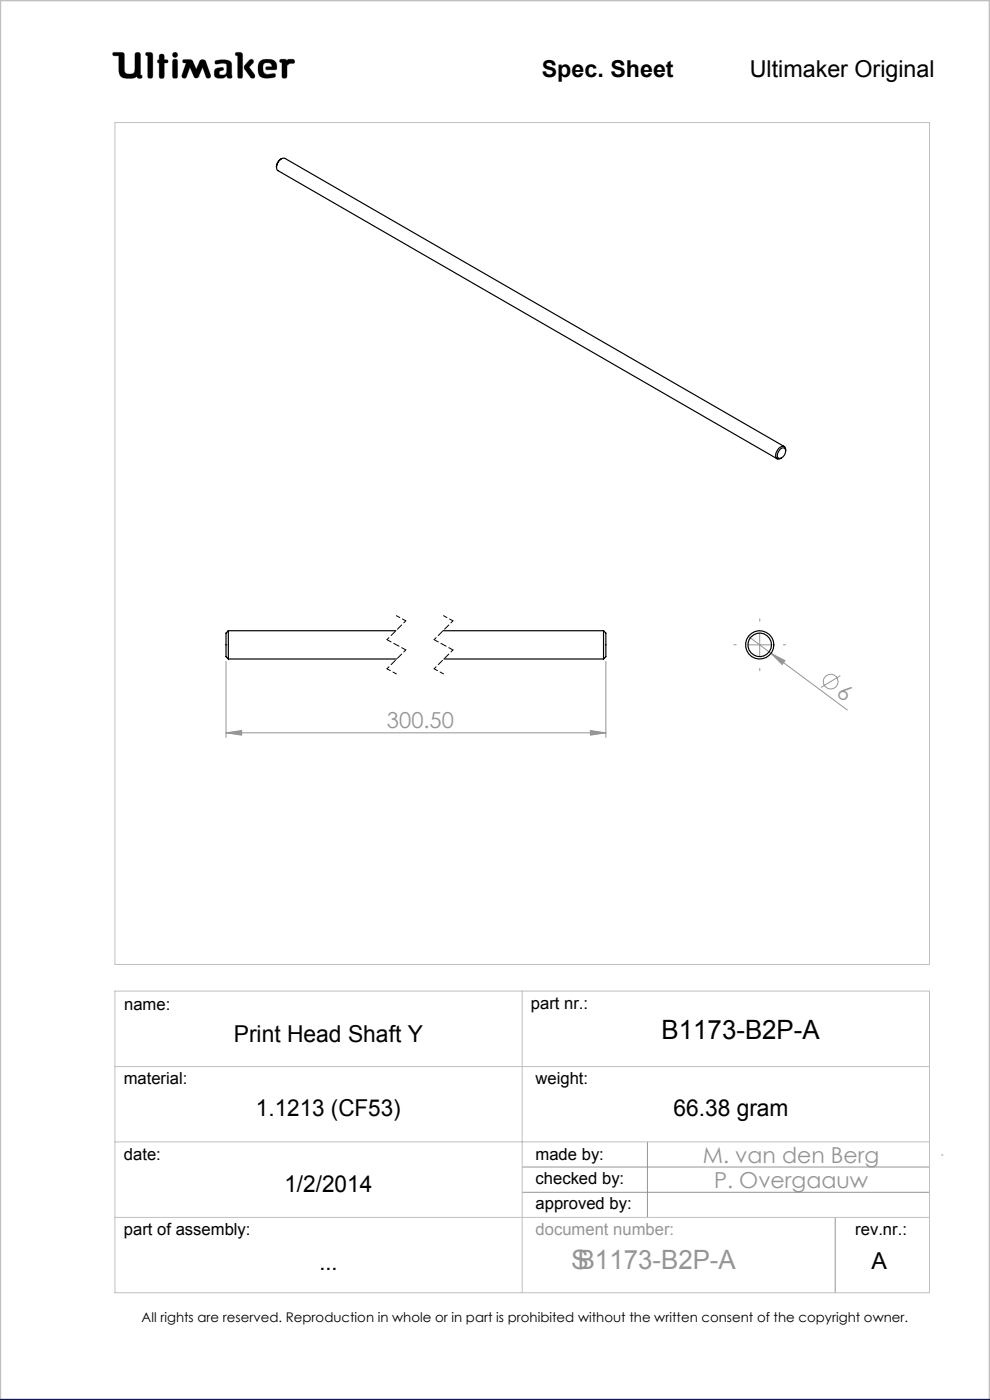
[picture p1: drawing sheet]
<svg xmlns="http://www.w3.org/2000/svg" width="210mm" height="297mm" viewBox="0 0 210 297" stroke-linecap="round" stroke-linejoin="round" font-family="sans-serif">
<g fill="none" stroke="#c0c0c0" stroke-width=".21">
<path d="M24 11.1h1.9l.4 .3 .2 3.9a1.51 1.51 0 0 0 2 0l.2-4a.77 .77 0 0 1 1 0l.1 4.6 .3 .1a.39 .39 0 0 1-.3 .6l-.6-.1-.1-.3a3.6 3.6 0 0 1-3.3 .1l-.5-.9-.1-3.6h-1a.39 .39 0 0 1-.3-.2 .39 .39 0 0 1 .1-.5zM31 11.1l1.2 .1 .2 .4-.1 4.8a.6 .6 0 0 1-.6 .2 .6 .6 0 0 1-.4-.5v-4.3l-.4-.1zM33.8 12.7v-1.1a.6 .6 0 0 1 .7-.1 .6 .6 0 0 1 .4 .5v.7h.6a.37 .37 0 0 1 0 .6l-.6 .1-.1 3.1a.6 .6 0 0 1-.6 .1 .6 .6 0 0 1-.4-.5v-2.7M33.8 12.7h.1M33.8 13.4h.1M33.8 15.7h.1M33.8 12.7h-.3l-.1 .3v.2l.4 .2M36.7 11.3l.4-.2 .4 .2 .2 .3-.2 .4-.4 .2-.4-.2-.1-.4zM36.8 12.6h.3l.5 .2v3.6a.6 .6 0 0 1-.6 .2 .6 .6 0 0 1-.4-.5v-3zM38.9 12.7l1.4-.1 .4 .2 .9 1.9 .7-1.6a.73 .73 0 0 1 .7-.5 .73 .73 0 0 1 .7 .5l1 2.8-.1 .5a.53 .53 0 0 1-.5 .2 .53 .53 0 0 1-.4-.3l-.7-2-1 2.1-.4 .2-.4-.2-.9-2.1-.7 2a.54 .54 0 0 1-.5 .3 .54 .54 0 0 1-.5-.2v-.5l.9-2.5-.7-.2zM42.1 16.3h.1M45.6 12.9a3.7 3.7 0 0 1 3.4 .3l.1 .5 .1 2.7a.64 .64 0 0 1-1-.2l-.1-.1a1.93 1.93 0 0 1-2.5 .2 1.32 1.32 0 0 1 .4-1.8l1-.2 .3 .1 .1 .2v.3a.73 .73 0 0 0-.9 .8 .98 .98 0 0 0 1.4 0l.2-.6-.1-1.5a2.59 2.59 0 0 0-2 0l-.4-.2z"/>
<path d="M50 11.1l1.3 .1 .2 .4-.1 4.8a.57 .57 0 0 1-.6 .2 .57 .57 0 0 1-.4-.5v-4.3l-.4-.1zM52.9 12.8l.4-.2 .4 .1 .1 .4-1 1.1 1.2 1.6 .1 .5-.2 .3h-.4a5.9 5.9 0 0 1-1.7-2.2l.1-.6zM55 13.3a2.62 2.62 0 0 1 3.5-.1l.2 1.1-.1 .5h-2l-.2-.1v-.5l1.3-.1-.2-.5a1.24 1.24 0 0 0-1.6 .1l-.1 1.1 .2 .6 .8 .4 1.5-.2 .1 .1v.6a3.8 3.8 0 0 1-3.3-.1 3.2 3.2 0 0 1-.1-2.9zM56.6 14.8h.1M59.4 12.6h1.2l.3 .3a1.21 1.21 0 0 1 1.5-.2v.7l-.9 .1-.6 .4-.1 2.5a.6 .6 0 0 1-.6 .2 .6 .6 0 0 1-.4-.5v-2.8l-.5-.2zM24.4 26h172.8v178.6h-172.8zM24.4 210.3h172.8v63.9h-172.8zM110.8 210.3v63.9M24.4 226.3h172.8M24.4 242.2h172.8M24.4 258.3h172.8"/>
</g>
<g fill="none" stroke="#959595" stroke-width=".21">
<path d="M158.6 136.8h5.1M158.8 135l4.7 3.6M161.1 134.3v5M163.5 138.6l3 1.6-.6 .8zM163.5 138.6l16.2 12M47.9 155.5l3.4-.5v1zM47.9 140.3v16.2M47.9 155.5h80.6M125.2 155l3.3 .5-3.3 .5zM128.5 140.3v16.2M178.3 143.3l-4.1 2.5M110.8 247.6h86.4"/>
<path d="M110.8 252.9h86.4M137.3 242.2v16.1M177.2 258.3v15.9M199.7 245h.3"/>
<circle cx="176.2" cy="144.6" r="1.56"/>
</g>
<path d="M0 297v-297h210v297" fill="none" stroke="#c0c0c0" stroke-width=".5"/>
<path d="M0 297h210" fill="none" stroke="#00f" stroke-width=".5"/>
<path d="M45.7 12.9l-.1 .5 .2 .2 1.2-.2 .9 .1 .2 .3-.1 1.4a.84 .84 0 0 1-.6 .7 .84 .84 0 0 1-.9-.3l.1-.4 .4-.2a.36 .36 0 0 0 .4-.4 .36 .36 0 0 0-.4-.3 1.23 1.23 0 0 0-1.6 1 1.07 1.07 0 0 0 .3 1.1 1.07 1.07 0 0 0 1.1 .2h.6l.3-.2a.28 .28 0 0 1 .4-.3 .28 .28 0 0 1 .2 .4 .57 .57 0 0 0 .6 .2 .57 .57 0 0 0 .3-.6l-.1-2.4a1.23 1.23 0 0 0-1.5-1zM50 11.1v.6l.4 .1v4.6l.3 .2h.5l.3-.3v-4.8l-.4-.4zM53 12.7l-1.2 1.3v.5l1.4 2 .6 .1 .2-.2v-.6l-1.2-1.6 1-.9v-.4l-.4-.3zM55.2 12.9a2.9 2.9 0 0 0 .1 3.4l.5 .2 1 .1 1.4-.2 .3-.2-.1-.5-.2-.1-1.4 .2-.6-.2-.3-.4-.1-.5a.99 .99 0 0 1 .7-1.3 .99 .99 0 0 1 1.2 .7l-1.2 .1-.2 .4 .3 .2h1.5a.51 .51 0 0 0 .6-.1 .51 .51 0 0 0 0-.6 1.62 1.62 0 0 0-2-1.5l-1.1 .1zM59.4 12.6l-.1 .6 .5 .1v3l.2 .3h.6l.3-.4v-2.3l.6-.4 .9-.1 .1-.5-.3-.3h-1l-.3 .3-.4-.3zM36.7 12.7l-.1 .3v3.4l.2 .2h.7l.2-.3v-3.4l-.2-.3zM36.6 11.6a.56 .56 0 0 0 1.1 0 .56 .56 0 0 0-1.1 0zM33.8 11.6v1.1l-.4 .2v.4l.4 .1v2.9l.2 .3h.5l.4-.4v-2.8l.7-.1 .1-.4-.3-.2h-.5v-.8l-.2-.4h-.6zM31 11.1l-.1 .6 .4 .1v4.5l.3 .3h.5l.3-.5v-4.7l-.4-.3zM38.8 12.7v.5l.7 .2-.9 2.5 .1 .6 .5 .1 .3-.2 .8-2.1 .9 2.1 .3 .2h.3l.3-.2 .9-2.1 .7 2.1 .6 .2 .4-.2v-.5l-1-2.8-.3-.4h-.7l-.3 .2-.8 1.8-.9-1.9-.4-.2zM24 11.2v.6h1.2v2.7a1.76 1.76 0 0 0 2.2 2.1h.9l.8-.4 .3 .4h.6l.2-.2-.1-.4-.3-.1v-4.4l-.4-.4h-.5l-.3 .4v3.4a.81 .81 0 0 1-1.1 .8h-.1a.86 .86 0 0 1-1-1.1l-.1-3.3-.4-.2z" fill-rule="evenodd" fill="#000"/>
<path d="M84.1 130.6l2 1.1M94.1 130.6l2 1.1M82.1 141.9l2 1.1M92.1 141.9l2 1.1" fill="none" stroke="#000" stroke-width=".21" stroke-dasharray="1.3 .6" stroke-dashoffset=".4"/>
<path d="M86.1 131.7l-4 4M86.1 137.9l-4 4M96.1 131.7l-4 4M96.1 137.9l-4 4" fill="none" stroke="#000" stroke-width=".21" stroke-dasharray="1.3 .6" stroke-dashoffset=".7"/>
<path d="M82.1 135.7l4 2.2M92.1 135.7l4 2.2" fill="none" stroke="#000" stroke-width=".21" stroke-dasharray="1.3 .6" stroke-dashoffset=".3"/>
<path d="M156.2 136.8h-.5M161.2 131.8v-.5M166.2 136.8h.5M161.2 141.8v.5" fill="none" stroke="#959595" stroke-width=".21" stroke-dasharray="15.2 1.3 1.3 1.3"/>
<g fill="#959595">
<path d="M163.5 138.6l3 1.6-.6 .8z"/>
<path d="M47.9 155.5l3.4-.5v1zM125.2 155l3.3 .5-3.3 .5z"/>
</g>
<g fill="none" stroke="#000" stroke-width=".25">
<path d="M59.7 33.7a2.03 2.03 0 0 0-1.1 1.8M165.6 95.2a.64 .64 0 0 1 .8-.1 .64 .64 0 0 1 .2 .9 1.14 1.14 0 0 1-1.6 1v-.8zM166.3 94.7l-105.8-61.1a1.71 1.71 0 0 0-1.6 2.6l106 61.1M166.7 95.6a.76 .76 0 0 0-.5-.9 .76 .76 0 0 0-1 .4l-.6 1a.77 .77 0 0 0 0 1 .77 .77 0 0 0 .9 .2l.3-.1M48.4 133.8v6M48.4 133.8a1.4 1.4 0 0 0-.5 1.6v2.8a1.4 1.4 0 0 0 .5 1.6M48.4 139.8h35.7M48.4 133.8h35.6M94 133.8h34M94.2 139.8h33.8M128 133.8v6M128 133.8a1.4 1.4 0 0 1 .5 1.6v2.8a1.4 1.4 0 0 1-.5 1.6"/>
<circle cx="161.2" cy="136.8" r="2.99"/>
<circle cx="161.2" cy="136.8" r="2.49"/>
</g>
<text font-size="5.6" x="140.3" y="220.5">B1173-B2P-A</text>
<text font-size="5.6" fill="#959595" x="121.1" y="269.2">SB1173-B2P-A</text>
<g font-size="4.9">
<text x="114.9" y="16.4">Spec. Sheet</text>
<text x="159" y="16.4">Ultimaker Original</text>
<text x="49.6" y="221">Print Head Shaft Y</text>
<text x="54.3" y="236.8">1.1213 (CF53)</text>
<text x="142.8" y="236.8">66.38 gram</text>
<text x="60.3" y="252.8">1/2/2014</text>
<text x="67.8" y="269.4">...</text>
<text x="184.9" y="269.2">A</text>
</g>
<g font-size="4.7" fill="#959595">
<text x="177.3" y="147.5" transform="rotate(37 177.3 147.5)">6</text>
<text x="82.1" y="154.4">300.50</text>
<text x="149.1" y="246.7">M. van den Berg</text>
<text x="151.5" y="251.9">P. Overgaauw</text>
</g>
<g font-size="3.5">
<text x="26.3" y="214.2">name:</text>
<text x="112.6" y="214.1">part nr.:</text>
<text x="26.2" y="230">material:</text>
<text x="113.6" y="230">weight:</text>
<text x="26.3" y="246.1">date:</text>
<text x="113.6" y="246.1">made by:</text>
<text x="113.6" y="251.1">checked by:</text>
<text x="113.6" y="256.4">approved by:</text>
<text x="26.3" y="262.1">part of assembly:</text>
<text x="181.4" y="262">rev.nr.:</text>
</g>
<text font-size="3.5" fill="#959595" x="113.6" y="261.9">document number:</text>
<text font-size="2.8" x="30" y="280.4">All rights are reserved. Reproduction in whole or in part is prohibited without the written consent of the copyright owner.</text>
</svg>
